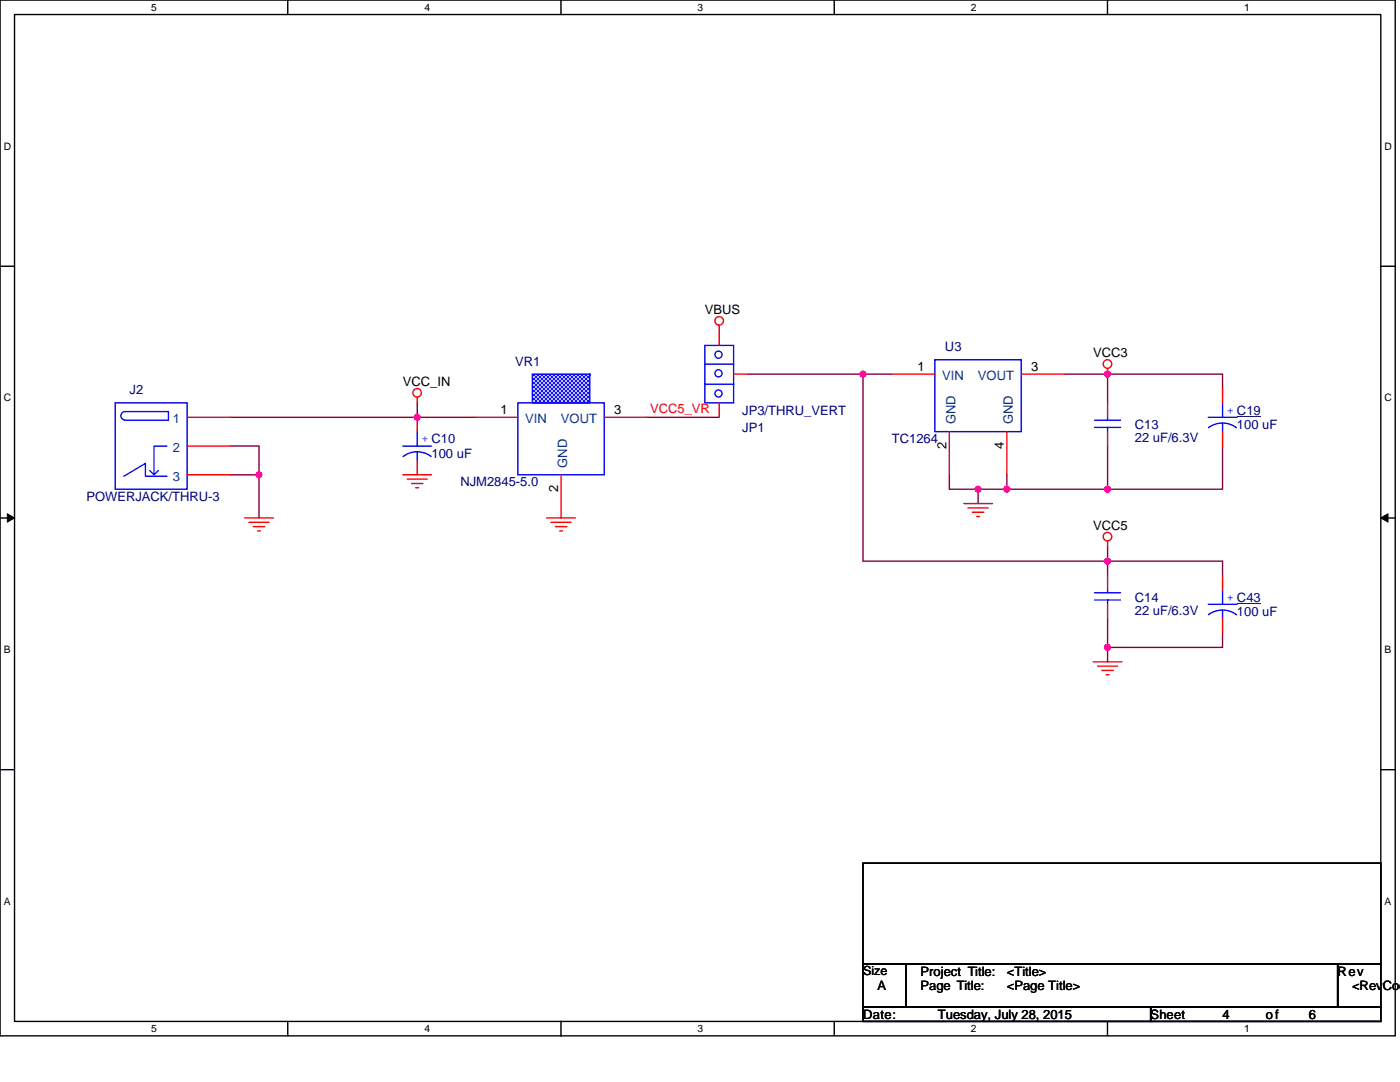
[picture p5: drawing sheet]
<svg xmlns="http://www.w3.org/2000/svg" width="279mm" height="216mm" viewBox="0 0 279 216" stroke-linecap="round" stroke-linejoin="round" font-family="sans-serif">
<path d="M0 0h278.4v206.7h-278.4zM2.9 2.9h272.7v200.9h-272.7z" fill="none" stroke="#000" stroke-width=".28"/>
<g fill="#fff">
<path d="M30.2 .3h1.1v2.3h-1.1z"/>
<path d="M30.2 204.1h1.1v2.3h-1.1z"/>
</g>
<path d="M57.4 0v2.9M57.4 203.8v2.9" fill="none" stroke="#000" stroke-width=".28"/>
<g fill="#fff">
<path d="M84.7 .3h1.1v2.3h-1.1z"/>
<path d="M84.7 204.1h1.1v2.3h-1.1z"/>
</g>
<path d="M112 0v2.9M112 203.8v2.9" fill="none" stroke="#000" stroke-width=".28"/>
<g fill="#fff">
<path d="M139.2 .3h1.2v2.3h-1.2z"/>
<path d="M139.2 204.1h1.2v2.3h-1.2z"/>
</g>
<path d="M166.5 0v2.9M166.5 203.8v2.9" fill="none" stroke="#000" stroke-width=".28"/>
<g fill="#fff">
<path d="M193.8 .3h1.1v2.3h-1.1z"/>
<path d="M193.8 204.1h1.1v2.3h-1.1z"/>
</g>
<path d="M221 0v2.9M221 203.8v2.9" fill="none" stroke="#000" stroke-width=".28"/>
<g fill="#fff">
<path d="M248.3 .3h1.1v2.3h-1.1z"/>
<path d="M248.3 204.1h1.1v2.3h-1.1z"/>
<path d="M.7 28h1.5v2.3h-1.5z"/>
<path d="M276.3 28h1.5v2.3h-1.5z"/>
<path d="M.7 78.2h1.5v2.3h-1.5z"/>
<path d="M276.3 78.2h1.5v2.3h-1.5z"/>
</g>
<path d="M0 53.1h2.9M275.6 53.1h2.8" fill="none" stroke="#000" stroke-width=".28"/>
<g fill="#fff">
<path d="M.7 128.5h1.4v2.2h-1.4z"/>
<path d="M276.3 128.5h1.4v2.2h-1.4z"/>
</g>
<path d="M0 103.4h2.9M275.6 103.4h2.8" fill="none" stroke="#000" stroke-width=".28"/>
<path d="M1.5 102.5l1.4 .9-1.4 .8zM275.6 103.4l1.4-.9v1.7z" fill="#000" stroke="#000" stroke-width=".2"/>
<g fill="#fff">
<path d="M.7 178.7h1.4v2.3h-1.4z"/>
<path d="M276.3 178.7h1.4v2.3h-1.4z"/>
</g>
<path d="M0 153.6h2.9M275.6 153.6h2.8M172.2 172.2h103.4v20.1h-103.4zM172.2 192.3h8.6v8.6h-8.6zM180.8 192.3h86.2v8.6h-86.2zM267 192.3h8.6v8.6h-8.6zM172.2 200.9h57.4v2.9h-57.4zM229.6 200.9h46v2.9h-46z" fill="none" stroke="#000" stroke-width=".28"/>
<g fill="none" stroke="#800040" stroke-width=".28">
<path d="M149.3 74.7h22.9M172.2 74.7v37.3h48.8v-2.9M172.2 74.7h5.8M212.4 74.7h8.6M221 74.7v5.7M221 74.7h23v2.8M46 89h5.7v5.7M46 94.7h5.7M46 83.3h37.3M51.7 94.7v8.7M83.3 80.4v2.9h11.4M129.2 83.3h14.3"/>
<path d="M189.5 94.7v2.9h5.7M195.2 97.6v2.9M195.2 97.6h5.7M200.9 94.7v2.9M200.9 97.6h20.1M221 89v8.6M244 89v8.6h-23M221 114.8v-2.8h23v2.8M221 123.4v5.8M221 129.2v2.9M244 126.3v2.9h-23"/>
</g>
<g fill="#f0f" stroke="#f0f" stroke-width=".28">
<circle cx="51.7" cy="94.7" r=".57"/>
<circle cx="172.2" cy="74.6" r=".57"/>
<circle cx="221" cy="112" r=".57"/>
<circle cx="83.3" cy="83.3" r=".57"/>
<circle cx="195.2" cy="97.6" r=".57"/>
<circle cx="221" cy="74.6" r=".57"/>
<circle cx="221" cy="97.6" r=".57"/>
<circle cx="200.9" cy="97.6" r=".57"/>
<circle cx="221" cy="129.2" r=".57"/>
</g>
<g fill="none" stroke="#f00" stroke-width=".28">
<path d="M83.3 79.2v1.2M143.5 64.9v1.1M221 73.5v1.2M244 77.5v2.9M37.3 83.3h8.7M37.3 89h8.7M37.3 94.7h8.7M80.4 94.7h5.7M81.3 95.6h4M82.1 96.5h2.3M83 97.3h.5M83.3 83.3v2.8"/>
<path d="M83.3 91.9v2.8M221 80.4v2.9M221 86.1v2.9M244 86.1v2.9M48.8 103.4h5.8M49.7 104.2h4M50.5 105.1h2.3M51.4 105.9h.6M109.1 103.4h5.7M110 104.2h4M110.8 105.1h2.3M111.7 105.9h.5"/>
<path d="M192.3 100.5h5.8M193.2 101.3h4M194.1 102.2h2.2M194.9 103.1h.6M221 107.9v1.2M221 114.8v2.9M218.2 132.1h5.7M219 132.9h4.1M219.9 133.8h2.3M220.7 134.6h.6M221 120.6v2.8"/>
<circle cx="83.2" cy="78.4" r=".85"/>
<circle cx="143.5" cy="64" r=".85"/>
<circle cx="221" cy="72.6" r=".85"/>
<circle cx="221" cy="107.1" r=".85"/>
</g>
<g fill="none" stroke="#00f" stroke-width=".28">
<path d="M23 80.4h14.3v17.2h-14.3zM24.4 82.4l.6-.3h8.6v1.7h-8.6a.85 .85 0 0 1-.8-.5 .85 .85 0 0 1 .2-.9zM24.7 95l4.3-2.5v2.5h4.3M29.9 93.9l.8 .8M33.3 89h-2.6v5.7l.9-.8M80.4 89h5.7M83.3 90.1v1.8M83.3 86.1v2.9M86 91.1a4.6 4.6 0 0 0-5.5 0M103.4 80.4h17.2v14.3h-17.2zM218.5 85.3h5.1M218.5 83.8h5.1"/>
<path d="M221 83.3v.5M221 85.3v.8M241.1 83.3h5.8M241.2 85.3a4.6 4.6 0 0 1 5.6 .1M244 84.4v1.7M244 80.4v2.9M218.5 119.7h5.1M218.5 118.3h5.1M221 117.7v.6M221 119.7v.9"/>
</g>
<path d="M246.9 83.1h4.7" fill="none" stroke="#000080" stroke-width=".2"/>
<path d="M106.2 74.7h11.5v5.7h-11.5z" fill="#fff"/>
<path d="M106.2 74.7v5.7h11.5v-5.7z" fill-rule="evenodd" fill="#00f" stroke="#00f" stroke-width=".28"/>
<path d="M143.5 66v2.9M146.4 74.7h2.9M178 74.7h8.6M203.8 74.7h8.6M94.7 83.3h8.7M112 94.7v8.7M120.6 83.3h8.6M143.5 80.4v2.9M189.5 86.1v8.6M200.9 86.1v8.6M244 114.8v2.9M244 123.4v2.9" fill="none" stroke="#f00" stroke-width=".28"/>
<g fill="none" stroke="#00f" stroke-width=".28">
<path d="M140.7 68.9h5.7v11.5h-5.7zM140.7 76.7h5.7M140.7 72.6h5.7M186.6 71.8h17.2v14.3h-17.2zM244 117.7v2.9M241.1 120.6h5.8M241.2 122.7a4.6 4.6 0 0 1 5.6 0M244 121.7v1.7"/>
<circle cx="143.4" cy="78.5" r=".71"/>
<circle cx="143.4" cy="70.8" r=".71"/>
<circle cx="143.4" cy="74.5" r=".71"/>
</g>
<path d="M246.9 120.4h4.7" fill="none" stroke="#000080" stroke-width=".2"/>
<g fill="#f0f" stroke="#f0f" stroke-width=".28">
<circle cx="51.7" cy="94.7" r=".57"/>
<circle cx="172.2" cy="74.6" r=".57"/>
<circle cx="221" cy="112" r=".57"/>
<circle cx="83.3" cy="83.3" r=".57"/>
<circle cx="195.2" cy="97.6" r=".57"/>
<circle cx="221" cy="74.6" r=".57"/>
<circle cx="221" cy="97.6" r=".57"/>
<circle cx="200.9" cy="97.6" r=".57"/>
<circle cx="221" cy="129.2" r=".57"/>
</g>
<g font-size="2.6">
<text x="140.7" y="62.6">VBUS</text>
<text x="218.2" y="71.2">VCC3</text>
<text x="80.4" y="77">VCC_IN</text>
<text x="183.1" y="74.1">1</text>
<text x="205.8" y="74.1">3</text>
<text x="99.9" y="82.7">1</text>
<text x="122.6" y="82.7">3</text>
<text x="188.9" y="89.6" transform="rotate(-90 188.9 89.6)">2</text>
<text x="200.3" y="89.6" transform="rotate(-90 200.3 89.6)">4</text>
<text x="111.4" y="98.2" transform="rotate(-90 111.4 98.2)">2</text>
<text x="218.2" y="105.7">VCC5</text>
<text x="175.1" y="197.5">A</text>
<text x="183.7" y="194.7">Project Title:</text>
<text x="183.7" y="197.5">Page Title:</text>
<text x="200.9" y="194.7">&lt;Title&gt;</text>
<text x="200.9" y="197.5">&lt;Page Title&gt;</text>
<text x="267" y="194.7">Rev</text>
<text x="269.8" y="197.5">&lt;RevCod</text>
<text x="172.2" y="203.3">Date:</text>
<text x="187.2" y="203.3">Tuesday, July 28, 2015</text>
<text x="229.6" y="203.3">Sheet</text>
<text x="244" y="203.3">4</text>
<text x="252.6" y="203.3">of</text>
<text x="261.2" y="203.3">6</text>
</g>
<g font-size="2.6" fill="#000080">
<text x="188.6" y="70.1">U3</text>
<text x="102.8" y="73">VR1</text>
<text x="25.9" y="78.7">J2</text>
<text x="148.1" y="82.7">JP3/THRU_VERT</text>
<text x="148.1" y="86.2">JP1</text>
<text x="178" y="88.5">TC1264</text>
<text x="226.5" y="85.6">C13</text>
<text x="226.5" y="88.2">22 uF/6.3V</text>
<text x="246.9" y="85.6">100 uF</text>
<text x="86.1" y="91.3">100 uF</text>
<text x="17.3" y="99.9">POWERJACK/THRU-3</text>
<text x="91.9" y="97.1">NJM2845-5.0</text>
<text x="226.5" y="120">C14</text>
<text x="226.5" y="122.6">22 uF/6.3V</text>
<text x="246.9" y="122.9">100 uF</text>
</g>
<g font-size="2.6" fill="#004080">
<text x="188" y="75.8">VIN</text>
<text x="195.2" y="75.8">VOUT</text>
<text x="34.5" y="84.4">1</text>
<text x="104.8" y="84.4">VIN</text>
<text x="112" y="84.4">VOUT</text>
<text x="190.7" y="84.7" transform="rotate(-90 190.7 84.7)">GND</text>
<text x="202.1" y="84.7" transform="rotate(-90 202.1 84.7)">GND</text>
<text x="34.5" y="90.2">2</text>
<text x="34.5" y="95.9">3</text>
<text x="113.2" y="93.3" transform="rotate(-90 113.2 93.3)">GND</text>
</g>
<text font-size="2.6" fill="#f00" x="129.8" y="82.5">VCC5_VR</text>
<text font-size="2.5" x="172.2" y="194.6">Size</text>
<g font-size="2.4" fill="#00f">
<text x="244.9" y="82.5">+ C19</text>
<text x="84.1" y="88.3">+ C10</text>
<text x="244.9" y="119.9">+ C43</text>
</g>
<g font-size="2">
<text x="30.2" y="2.2">5</text>
<text x="84.7" y="2.2">4</text>
<text x="139.2" y="2.2">3</text>
<text x="193.8" y="2.2">2</text>
<text x="248.3" y="2.2">1</text>
<text x=".7" y="29.8">D</text>
<text x="276.3" y="29.8">D</text>
<text x=".7" y="80.1">C</text>
<text x="276.3" y="80.1">C</text>
<text x=".7" y="130.3">B</text>
<text x="276.3" y="130.3">B</text>
<text x=".7" y="180.5">A</text>
<text x="276.3" y="180.5">A</text>
<text x="30.2" y="206">5</text>
<text x="84.7" y="206">4</text>
<text x="139.2" y="206">3</text>
<text x="193.8" y="206">2</text>
<text x="248.3" y="206">1</text>
</g>
</svg>
